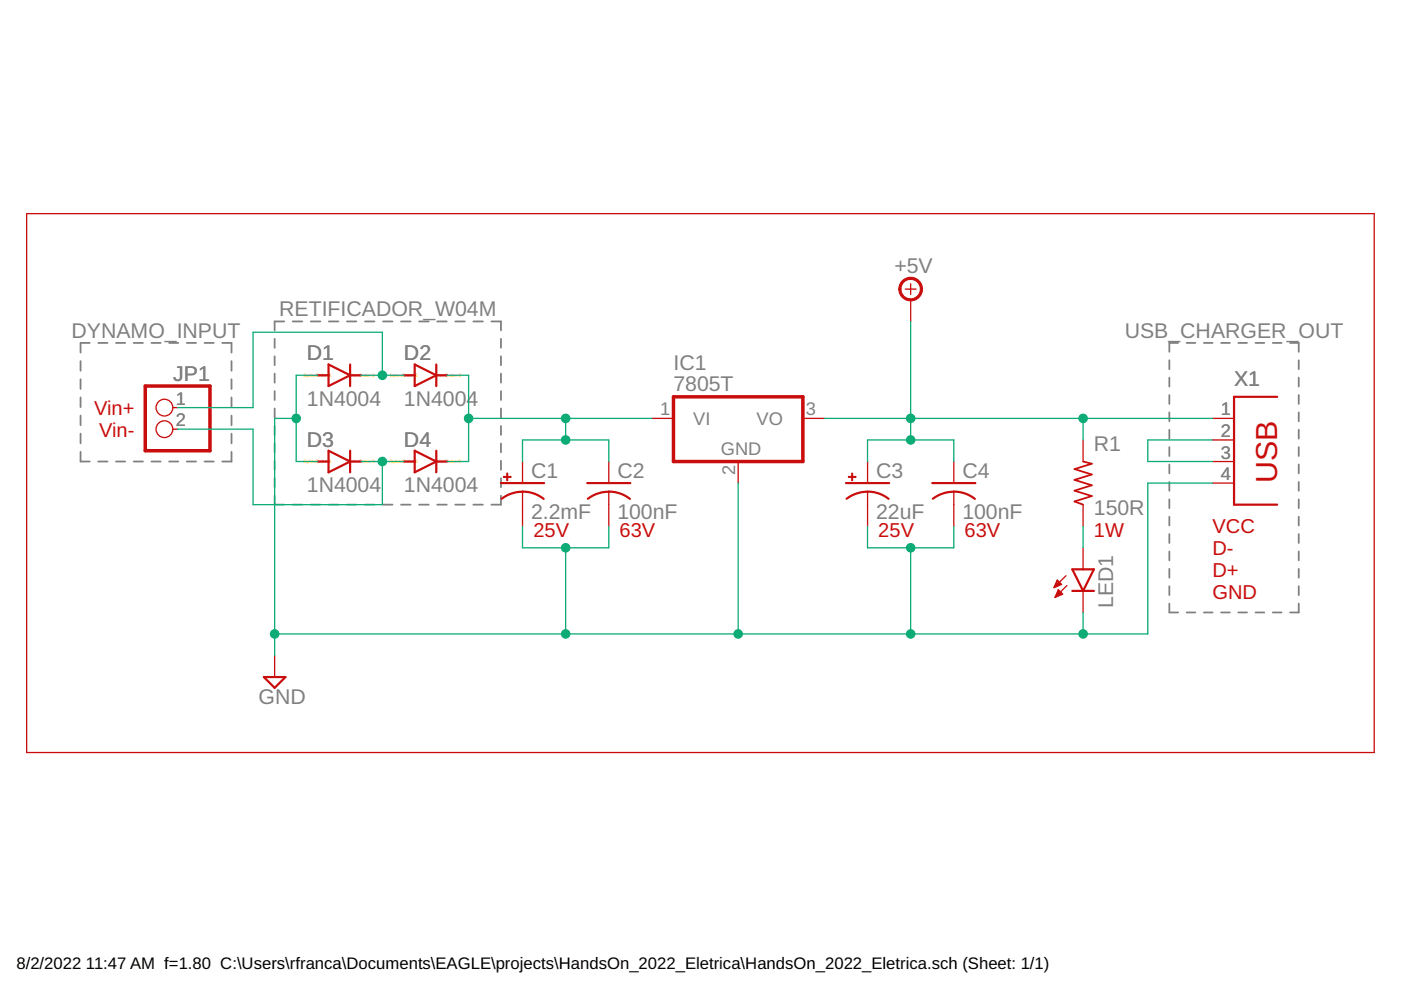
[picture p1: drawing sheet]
<svg xmlns="http://www.w3.org/2000/svg" width="297mm" height="210mm" viewBox="0 0 297 210" stroke-linecap="round" stroke-linejoin="round" font-family="sans-serif">
<g fill="none" stroke="#808080" stroke-width=".38">
<path d="M17.1 76.6v2M19 72.7h-1.9v2.1M20.8 72.7h2M24.6 72.7h1.9M28.3 72.7h2M32.1 72.7h2M35.9 72.7h1.9M39.6 72.7h2M43.4 72.7h1.9M47.1 72.7h2v2.1M49.1 76.6v2M58.2 71.8v1.9"/>
<path d="M58.2 75.5v1.9M58.2 79.2v1.9M60.3 68.2h-2.1v1.8M62.1 68.2h2M65.9 68.2h2M69.7 68.2h2.1M73.6 68.2h2M77.4 68.2h2M81.2 68.2h2M85 68.2h2.1M88.9 68.2h2M92.7 68.2h2"/>
<path d="M96.5 68.2h2.1M100.4 68.2h2M104.2 68.2h2v1.8M106.2 71.8v1.9M106.2 75.5v1.9M106.2 79.2v1.9M247.9 76.4v1.9M249.8 72.7h-1.9v1.9M251.6 72.7h1.8M255.2 72.7h1.9M258.9 72.7h1.9M262.6 72.7h1.8"/>
<path d="M266.2 72.7h1.9M269.9 72.7h1.8M273.5 72.7h1.9v1.9M275.4 76.4v1.9M17.1 80.4v2.1M17.1 84.3v2M17.1 88.1v2M17.1 91.9v2.1M17.1 95.8v2.1h1.9M20.8 97.9h2M24.6 97.9h1.9M28.3 97.9h2"/>
<path d="M32.1 97.9h2M35.9 97.9h1.9M39.6 97.9h2M43.4 97.9h1.9M49.1 80.4v2.1M49.1 84.3v2M49.1 88.1v2M49.1 91.9v2.1M49.1 95.8v2.1h-2M58.2 82.9v1.9M58.2 86.6v1.9M58.2 90.3v1.9"/>
<path d="M58.2 94v1.9M58.2 97.7v1.9M106.2 82.9v1.9M106.2 86.6v1.9M106.2 90.3v1.9M106.2 94v1.9M106.2 97.7v1.9M247.9 80.1v1.9M247.9 83.8v1.8M247.9 87.4v1.9M247.9 91.1v1.9M247.9 94.8v1.9"/>
<path d="M247.9 98.5v1.9M275.4 80.1v1.9M275.4 83.8v1.8M275.4 87.4v1.9M275.4 91.1v1.9M275.4 94.8v1.9M275.4 98.5v1.9M58.2 101.4v1.9M58.2 105.1v1.9h2.1M62.1 107h2M65.9 107h2M69.7 107h2.1"/>
<path d="M73.6 107h2M77.4 107h2M81.2 107h2M85 107h2.1M88.9 107h2M92.7 107h2M96.5 107h2.1M100.4 107h2M106.2 101.4v1.9M106.2 105.1v1.9h-2M247.9 102.2v1.9M247.9 105.9v1.8"/>
<path d="M247.9 109.6v1.8M247.9 113.2v1.9M247.9 116.9v1.9M275.4 102.2v1.9M275.4 105.9v1.8M275.4 109.6v1.8M275.4 113.2v1.9M275.4 116.9v1.9M247.9 120.6v1.9M247.9 124.3v1.9M247.9 128v1.9h1.9M251.6 129.9h1.8"/>
<path d="M255.2 129.9h1.9M258.9 129.9h1.9M262.6 129.9h1.8M266.2 129.9h1.9M269.9 129.9h1.8M275.4 120.6v1.9M275.4 124.3v1.9M275.4 128v1.9h-1.9"/>
</g>
<g fill="none" stroke="#c90d0c" stroke-width=".28">
<path d="M5.7 45.3h285.7v114.3h-285.7zM191.9 61.3h2.3M193.1 60.2v2.2M193.1 63.6v4.6M36.6 86.4h1.1M36.6 91h1.1M110.8 97.9v4.5M129.1 97.9v4.5M138.2 88.7h4.6M156.5 97.9v4.5M170.2 88.7h4.6M183.9 97.9v4.5"/>
<path d="M202.2 97.9v4.5M229.6 93.3v4.6M257.1 88.7h4.5M257.1 93.3h4.5M257.1 97.9h4.5M110.8 104.2v7.4M129.1 104.2v7.4M183.9 104.2v7.4M202.2 104.2v7.4M229.6 107v4.6M229.6 116.1v4.6M257.1 102.4h4.5"/>
<path d="M58.2 139v4.6M223.6 124.4h.3M223.7 124.2h.8M223.7 126.6h.2M223.8 123.9h1.3M223.8 126.3h.6M223.9 123.7h.9M223.9 126.1h1.1M224 123.4h.6M224 125.9h1.2M224.1 123.2h.2M224.2 125.6h.8"/>
<path d="M224.3 125.4h.4M224.4 125.1h.1M224.4 125.1l.9 .9-1.6 .6zM225.1 123.9l-.9-.9-.7 1.6M225.1 123.9l-1.6 .7M226 122.1l-2.5 2.5M226.2 124.1l-2.5 2.5M229.6 125.3v4.6"/>
<circle cx="34.9" cy="91" r="1.78"/>
<circle cx="34.9" cy="86.4" r="1.78"/>
</g>
<g fill="none" stroke="#c90d0c" stroke-width=".47">
<path d="M67.4 79.6h2.3M69.7 77.3l4.5 2.3-4.5 2.3zM74.2 77.3v4.6M74.2 79.6h2.3M85.6 79.6h2.3M87.9 77.3l4.6 2.3-4.6 2.3zM92.5 79.6h2.3M92.5 77.3v4.6M67.4 97.9h2.3M69.7 95.6l4.5 2.3-4.5 2.2zM74.2 95.6v4.5M74.2 97.9h2.3"/>
<path d="M85.6 97.9h2.3M87.9 95.6l4.6 2.3-4.6 2.2zM92.5 95.6v4.5M92.5 97.9h2.3M270.8 84.1h-9.2v22.9h9.2M106.2 102.4h9.2M110.8 104.2l1.4 .2 1.3 .3 1.8 1.1M110.8 104.2l-1.4 .2-1.3 .4-1.7 .9M124.5 102.4h9.1M129.1 104.2l1.4 .2 1.3 .3 1.8 1.1M129.1 104.2l-1.4 .2-1.3 .4-1.8 .9M179.4 102.4h9.1"/>
<path d="M183.9 104.2l1.4 .2 1.3 .3 1.8 1.1M183.9 104.2l-1.3 .2-1.3 .4-1.8 .9M197.7 102.4h9.1M202.2 104.2l1.4 .2 1.3 .3 1.8 1.1M202.2 104.2l-1.3 .2-1.3 .4-1.8 .9M227.4 120.7h4.5l-2.3 4.6zM227.4 125.3h4.5M55.9 143.6h4.6l-2.3 2.2z"/>
</g>
<g fill="#c90d0c" stroke="#c90d0c" stroke-width=".21">
<path d="M106.7 101h1.7v.2h-1.7z"/>
<path d="M107.4 100.3h.3v1.6h-.3z"/>
<path d="M179.9 101h1.6v.2h-1.6z"/>
<path d="M180.6 100.3h.2v1.6h-.2z"/>
</g>
<path d="M229.6 97.9l1.9 .4-3.7 1.2 3.7 1.1-3.7 1.1 3.7 1.2-3.7 1.1 3.7 1.2-3.7 1.1 1.8 .7" fill="none" stroke="#c90d0c" stroke-width=".38"/>
<path d="M30.8 81.9h13.7v13.7h-13.7zM142.8 84.1h27.4v13.8h-27.4z" fill="none" stroke="#c90d0c" stroke-width=".74"/>
<path d="M191.3 59.6a2.51 2.51 0 0 1 3.9 .4 2.51 2.51 0 0 1-1.5 3.7 2.51 2.51 0 0 1-3.1-2.4h.4a2.05 2.05 0 0 1 3.1-1.7 2.05 2.05 0 0 1 .2 3.5 2.05 2.05 0 0 1-3.2-1.4l-.1-.4h-.4a2.39 2.39 0 0 1 .7-1.7z" fill-rule="evenodd" fill="#c90d0c" stroke="#c90d0c" stroke-width=".21"/>
<g fill="none" stroke="#0dab76" stroke-width=".28">
<path d="M67.4 79.6h-4.6v18.3h4.6M76.5 79.6h9.1M81.1 79.6v-9.2h-27.4v16h-16M94.8 79.6h4.6v18.3h-4.6M193.1 68.2v25.1M37.7 91h16v16h27.4v-9.1M62.8 88.7h-4.6v50.3M76.5 97.9h9.1M99.4 88.7h38.8M110.8 97.9v-4.6h18.3v4.6M119.9 88.7v4.6M174.8 88.7h82.3"/>
<path d="M183.9 97.9v-4.6h18.3v4.6M229.6 88.7v4.6M257.1 93.3h-13.7v4.6h13.7M110.8 111.6v4.5h18.3v-4.5M119.9 116.1v18.3M156.5 102.4v32M183.9 111.6v4.5h18.3v-4.5M193.1 116.1v18.3M229.6 111.6v4.5M257.1 102.4h-13.7v32h-185.2M229.6 129.9v4.5"/>
</g>
<g fill="#0dab76" stroke="#0dab76" stroke-width=".21">
<circle cx="81.1" cy="97.9" r=".91"/>
<circle cx="81.1" cy="79.6" r=".91"/>
<circle cx="62.8" cy="88.7" r=".91"/>
<circle cx="229.6" cy="134.4" r=".91"/>
<circle cx="58.2" cy="134.4" r=".91"/>
<circle cx="119.9" cy="116.1" r=".91"/>
<circle cx="119.9" cy="134.4" r=".91"/>
<circle cx="193.1" cy="116.1" r=".91"/>
<circle cx="193.1" cy="134.4" r=".91"/>
<circle cx="156.5" cy="134.4" r=".91"/>
<circle cx="99.4" cy="88.7" r=".91"/>
<circle cx="119.9" cy="93.3" r=".91"/>
<circle cx="119.9" cy="88.7" r=".91"/>
<circle cx="193.1" cy="93.3" r=".91"/>
<circle cx="193.1" cy="88.7" r=".91"/>
<circle cx="229.6" cy="88.7" r=".91"/>
</g>
<text font-size="6.5" fill="#c90d0c" x="270.8" y="102.4" transform="rotate(-90 270.8 102.4)">USB</text>
<g font-size="4.5" fill="#808080">
<text x="189.6" y="57.9">+5V</text>
<text x="15.2" y="71.6">DYNAMO_INPUT</text>
<text x="59.2" y="67">RETIFICADOR_W04M</text>
<text x="238.5" y="71.6">USB_CHARGER_OUT</text>
<text x="65.1" y="76.4">D1</text>
<text x="85.6" y="76.4">D2</text>
<text x="36.7" y="80.7">JP1</text>
<text x="142.8" y="83">7805T</text>
<text x="142.8" y="78.4">IC1</text>
<text x="261.6" y="81.9">X1</text>
<text x="65.1" y="86">1N4004</text>
<text x="85.6" y="86">1N4004</text>
<text x="65.1" y="94.7">D3</text>
<text x="85.6" y="94.7">D4</text>
<text x="231.9" y="95.6">R1</text>
<text x="112.6" y="101.3">C1</text>
<text x="130.9" y="101.3">C2</text>
<text x="185.8" y="101.3">C3</text>
<text x="204" y="101.3">C4</text>
<text x="65.1" y="104.3">1N4004</text>
<text x="85.6" y="104.3">1N4004</text>
<text x="112.6" y="110">2.2mF</text>
<text x="130.9" y="110">100nF</text>
<text x="185.8" y="110">22uF</text>
<text x="204" y="110">100nF</text>
<text x="231.9" y="109.3">150R</text>
<text x="236" y="128.9" transform="rotate(-90 236 128.9)">LED1</text>
<text x="54.8" y="149.3">GND</text>
</g>
<g font-size="4.3" fill="#c90d0c">
<text x="20" y="87.9">Vin+</text>
<text x="21" y="92.6">Vin-</text>
<text x="113.1" y="113.9">25V</text>
<text x="131.4" y="113.9">63V</text>
<text x="186.2" y="113.9">25V</text>
<text x="204.5" y="113.9">63V</text>
<text x="231.9" y="113.9">1W</text>
<text x="257.1" y="112.9">VCC</text>
<text x="257.1" y="117.6">D-</text>
<text x="257.1" y="122.3">D+</text>
<text x="257.1" y="127">GND</text>
</g>
<g font-size="3.9" fill="#808080">
<text x="37.3" y="85.8">1</text>
<text x="140" y="88.1">1</text>
<text x="170.9" y="88.1">3</text>
<text x="258.8" y="88.1">1</text>
<text x="37.3" y="90.4">2</text>
<text x="147" y="90.1">VI</text>
<text x="160.4" y="90.1">VO</text>
<text x="258.8" y="92.6">2</text>
<text x="152.8" y="96.5">GND</text>
<text x="155.9" y="100.7" transform="rotate(-90 155.9 100.7)">2</text>
<text x="258.8" y="97.2">3</text>
<text x="258.8" y="101.8">4</text>
</g>
<g font-size="3.5">
<text x="3.5" y="205.4">8/2/2022</text>
<text x="18.2" y="205.4">11:47 AM f=1.80 C:\Users\rfranca\Documents\EAGLE\projects\HandsOn_2022_Eletrica\HandsOn_2022_Eletrica.sch (Sheet: 1/1)</text>
</g>
<g font-size="1" fill="#ffba08">
<text x="64.4" y="79.9">SpiceOrder</text>
<text x="69.8" y="79.9">1</text>
<text x="73.5" y="79.9">SpiceOrder 2</text>
<text x="82.7" y="79.9">SpiceOrder</text>
<text x="88.1" y="79.9">1</text>
<text x="91.8" y="79.9">SpiceOrder 2</text>
<text x="64.4" y="98.2">SpiceOrder</text>
<text x="69.8" y="98.2">1</text>
<text x="73.5" y="98.2">SpiceOrder 2</text>
<text x="82.7" y="98.2">SpiceOrder</text>
<text x="88.1" y="98.2">1</text>
<text x="91.8" y="98.2">SpiceOrder 2</text>
</g>
</svg>
